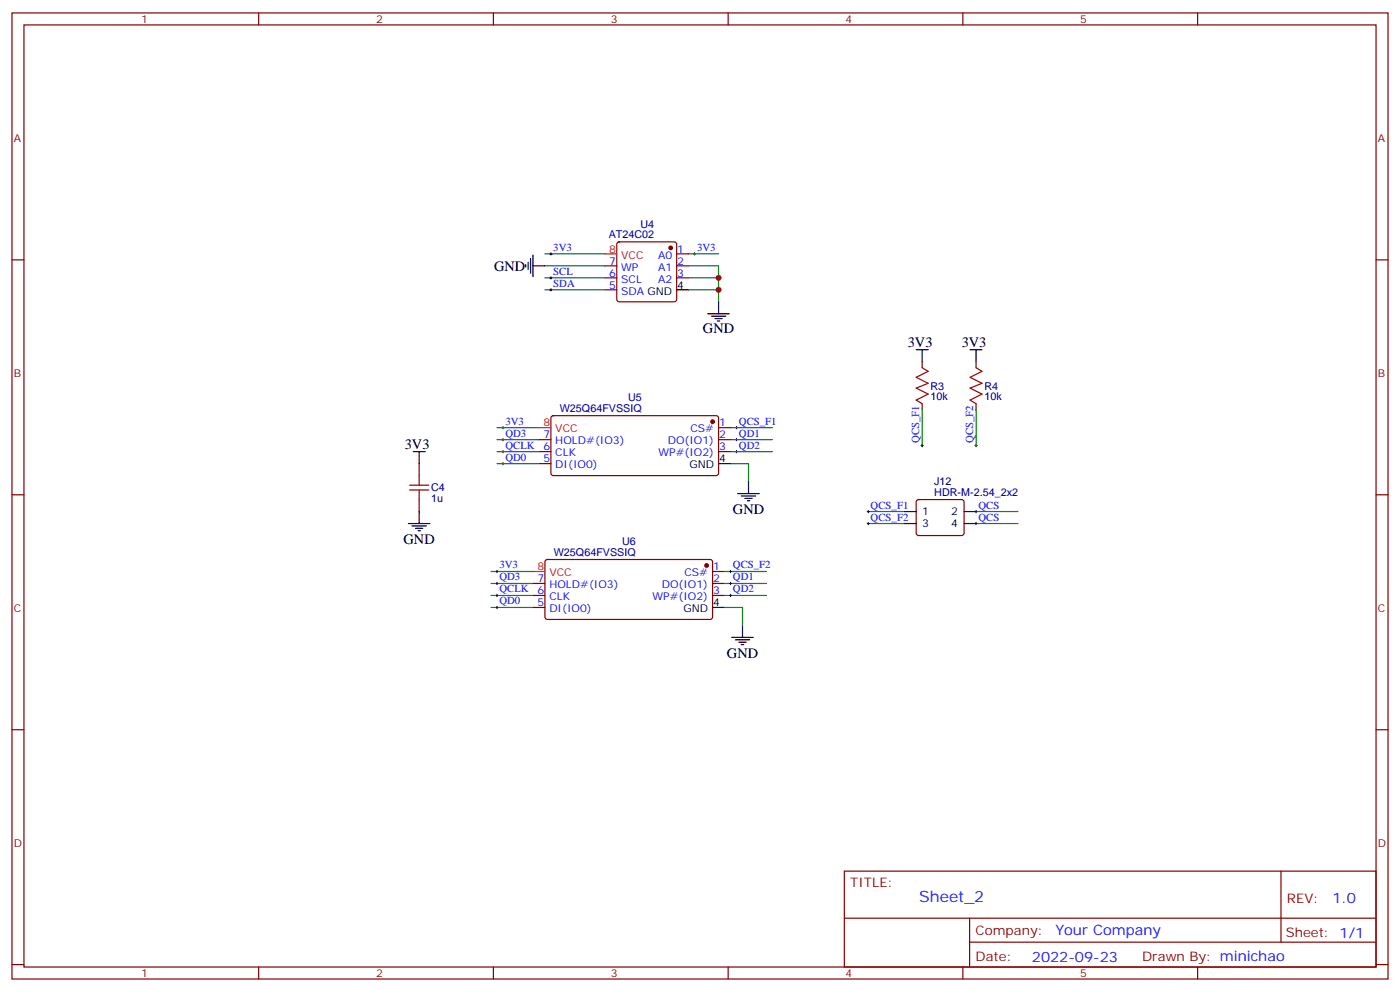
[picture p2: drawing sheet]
<svg xmlns="http://www.w3.org/2000/svg" width="412mm" height="292mm" viewBox="0 0 412 292" stroke-linecap="round" stroke-linejoin="round" font-family="sans-serif">
<g fill="none" stroke="#870000" stroke-width=".35">
<path d="M3.5 3.8h405.4v284.3h-405.4zM7.1 7.3h398.2v277.3h-398.2zM76.2 3.8v3.5M145.3 3.8v3.5M214.5 3.8v3.5M283.6 3.8v3.5M352.8 3.8v3.5M3.5 76.5h3.6M178.2 78.2h3.5M181.9 71.4l.5-.2h16.2l.5 .2 .2 .5v16.2l-.2 .5-.5 .2h-16.2l-.5-.2-.2-.5v-16.2zM199.3 74.7h3.5M199.3 78.2h3.5"/>
<path d="M405.3 76.5h3.6M178.2 81.8h3.5M178.2 85.3h3.5M199.3 81.8h3.5M271.6 106.5v1.7M271.6 118.8v1.8M287.5 106.5v1.7M287.5 118.8v1.8M123.5 136.5v3.5M158.7 129.4h3.6M158.7 132.9h3.6M158.7 136.5h3.6"/>
<path d="M162.5 122.5l.5-.2 48.2 .1 .5 .6-.1 16.6-.6 .4-48.3-.1-.4-.6v-16.3zM211.7 125.9h3.5M211.7 129.4h3.5M211.7 132.9h3.5M3.5 145.6h3.6M123.5 147v3.6M270.1 147.2l.5-.2h12.7l.5 .2 .2 .5-.1 9.5-.6 .4h-13l-.4-.7v-9.2zM405.3 145.6h3.6M157 171.7h3.5M157 175.3h3.5M157 178.8h3.5M160.7 164.9l.5-.2h48.3l.4 .7-.1 16.5-.6 .4-48.3-.1-.4-.6v-16.2z"/>
<path d="M209.9 168.2h3.5M209.9 171.7h3.5M209.9 175.3h3.5M3.5 214.8h3.6M405.3 214.8h3.6M248.7 256.4h156.6v28.2h-156.6zM377.3 256.4v20.9M248.7 270.2h156.5M285.6 277.3h119.6M285.6 270.2v14.2M3.5 283.9h3.6M76.2 284.6v3.5"/>
<path d="M145.3 284.6v3.5M214.5 284.6v3.5M283.6 284.6v3.5M352.8 284.6v3.5M405.3 283.9h3.6"/>
</g>
<g fill="none" stroke="#000" stroke-width=".29">
<path d="M161.9 74.7h.7M162.3 74.4v.7M204.3 74.7h.7M204.6 74.4v.7M161.9 81.8h.7M161.9 85.3h.7M162.3 81.4v.7M162.3 84.9v.8M147.8 132.9h.7M147.8 129.4h.7M147.8 125.9h.7M147.8 136.5h.7"/>
<path d="M148.2 125.5v.7M148.2 129v.8M148.2 132.6v.7M148.2 136.1v.7M216.6 132.9h.7M216.6 129.4h.7M216.6 125.9h.7M217 125.5v.7M217 129v.8M217 132.6v.7M271.3 131.2h.7M271.6 130.8v.7"/>
<path d="M287.2 131.2h.7M287.5 130.8v.7M255.4 150.6h.7M255.4 154.1h.7M255.8 150.2v.7M255.8 153.7v.7M287.2 150.6h.7M287.2 154.1h.7M287.5 150.2v.7M287.5 153.7v.7M146 168.2h.8M146 171.7h.8"/>
<path d="M146 175.3h.8M146 178.8h.8M146.4 167.9v.7M146.4 171.4v.7M146.4 174.9v.7M146.4 178.4v.7M214.8 168.2h.7M214.8 171.7h.7M214.8 175.3h.7M215.2 167.9v.7M215.2 171.4v.7M215.2 174.9v.7"/>
</g>
<g fill="none" stroke="#008700" stroke-width=".35">
<path d="M160.5 74.7h17.7M160.5 78.2h17.7M202.8 78.2h8.9v10.6M202.8 74.7h8.9M160.5 81.8h17.7M160.5 85.3h17.7M202.8 81.8h8.9M202.8 85.3h8.9M146.4 125.9h12.3M146.4 129.4h12.3M146.4 132.9h12.3M146.4 136.5h12.3"/>
<path d="M215.2 136.5h5.3v5.2M215.2 125.9h12.3M215.2 129.4h12.3M215.2 132.9h12.3M271.6 120.6v10.6M287.5 120.6v10.6M255.8 150.6h10.5M255.8 154.1h10.5M287.5 150.6h12.4M287.5 154.1h12.4M144.6 168.2h12.4M144.6 171.7h12.4"/>
<path d="M144.6 175.3h12.4M144.6 178.8h12.4M213.4 178.8h5.3v5.3M213.4 168.2h12.4M213.4 171.7h12.4M213.4 175.3h12.4"/>
</g>
<g fill="#870000" stroke="#870000" stroke-width=".35">
<circle cx="197.6" cy="73" r=".53"/>
<circle cx="209.9" cy="124.1" r=".53"/>
<circle cx="208.1" cy="166.4" r=".53"/>
</g>
<g fill="none" stroke="#000" stroke-width=".35">
<path d="M154.9 77.9v.7M155.6 77.2v2.1M156.3 76.1v4.3M157 78.2h3.5M157 75.1v6.3M199.3 85.3h3.5M208.5 92.4h6.3M209.5 93.1h4.3M210.6 93.8h2.1M211.3 94.5h.7M211.7 88.8v3.6M269.9 102.9h3.5"/>
<path d="M271.6 102.9v3.6M285.8 102.9h3.5M287.5 102.9v3.6M121.7 132.9h3.5M123.5 132.9v3.6M211.7 136.5h3.5M120.3 154.1h6.3M121.4 154.8h4.2M122.4 155.5h2.1M123.1 156.2h.7M123.5 150.6v3.5M217.3 145.3h6.4"/>
<path d="M218.4 146h4.2M219.4 146.7h2.1M220.1 147.4h.7M220.5 141.7v3.6M266.3 154.1h3.6M266.3 150.6h3.6M284 154.1h3.5M284 150.6h3.5M209.9 178.8h3.5M215.5 187.6h6.4M216.6 188.3h4.2M217.7 189h2.1"/>
<path d="M218.4 189.7h.7M218.7 184.1v3.5"/>
</g>
<path d="M178.2 74.7h3.5M158.7 125.9h3.6M157 168.2h3.5" fill="none" stroke="#f00" stroke-width=".35"/>
<path d="M271.6 108.2l1.8 1.1-3.5 1.8 3.5 1.7-3.5 1.4 3.5 1.8-3.5 1.8 1.7 1M287.5 108.2l1.8 1.1-3.5 1.8 3.5 1.7-3.5 1.4 3.5 1.8-3.5 1.8 1.7 1M123.5 140v2.8M120.6 144.2h5.7M120.6 142.8h5.7M123.5 144.2v2.8" fill="none" stroke="#a10000" stroke-width=".35"/>
<g fill="#c00">
<circle cx="211.7" cy="85.3" r=".88"/>
<circle cx="211.7" cy="81.8" r=".88"/>
</g>
<text font-size="4.6" fill="#00f" x="270.8" y="265.4">Sheet_2</text>
<g font-size="4.2">
<text x="145.5" y="79.7">GND</text>
<text x="207.1" y="98">GND</text>
<text x="267.4" y="102.2">3V3</text>
<text x="283.3" y="102.2">3V3</text>
<text x="119.2" y="132.2">3V3</text>
<text x="215.9" y="151.3">GND</text>
<text x="118.9" y="160.2">GND</text>
<text x="214.1" y="193.6">GND</text>
</g>
<g font-size="4.2" fill="#00f">
<text x="392.5" y="265.7">1.0</text>
<text x="310.9" y="275.2">Your Company</text>
<text x="304" y="283">2022-09-23</text>
</g>
<g font-size="3.9" fill="#800">
<text x="250.5" y="261">TITLE:</text>
<text x="379.1" y="265.7">REV:</text>
<text x="287.4" y="275.2">Company:</text>
<text x="378.7" y="275.8">Sheet: 1/1</text>
<text x="287.4" y="282.9">Date:</text>
<text x="336.4" y="282.9">Drawn By: minichao</text>
</g>
<g font-size="3.2" fill="#800">
<text x="41.6" y="6.8">1</text>
<text x="110.8" y="6.8">2</text>
<text x="179.9" y="6.8">3</text>
<text x="249.1" y="6.8">4</text>
<text x="318.2" y="6.8">5</text>
<text x="4.1" y="41.9">A</text>
<text x="405.9" y="41.9">A</text>
<text x="4.1" y="111.1">B</text>
<text x="405.9" y="111.1">B</text>
<text x="4.1" y="180.2">C</text>
<text x="405.9" y="180.2">C</text>
<text x="4.1" y="249.3">D</text>
<text x="405.9" y="249.3">D</text>
<text x="41.6" y="287.6">1</text>
<text x="110.8" y="287.6">2</text>
<text x="179.9" y="287.6">3</text>
<text x="249.1" y="287.6">4</text>
<text x="318.2" y="287.6">5</text>
</g>
<g font-size="3.2" fill="#000080">
<text x="179.3" y="70.1">AT24C02</text>
<text x="188.7" y="67.2">U4</text>
<text x="185" y="118.1">U5</text>
<text x="274.1" y="117.9">10k</text>
<text x="274.1" y="114.7">R3</text>
<text x="290" y="117.9">10k</text>
<text x="290" y="114.7">R4</text>
<text x="164.9" y="121.3">W25Q64FVSSIQ</text>
<text x="275.2" y="142.9">J12</text>
<text x="127" y="147.9">1u</text>
<text x="127" y="144.6">C4</text>
<text x="275.2" y="146">HDR-M-2.54_2x2</text>
<text x="183.3" y="160.4">U6</text>
<text x="163.1" y="163.6">W25Q64FVSSIQ</text>
</g>
<g font-size="3.2" fill="#00f">
<text x="163" y="73.8">3V3</text>
<text x="179.5" y="77.9">7</text>
<text x="193.8" y="76.1">A0</text>
<text x="199.5" y="74.4">1</text>
<text x="199.5" y="77.9">2</text>
<text x="205.3" y="73.8">3V3</text>
<text x="163" y="80.9">SCL</text>
<text x="179.5" y="81.4">6</text>
<text x="183" y="83.2">SCL</text>
<text x="183" y="79.7">WP</text>
<text x="193.8" y="79.7">A1</text>
<text x="193.8" y="83.2">A2</text>
<text x="199.5" y="81.4">3</text>
<text x="163" y="84.4">SDA</text>
<text x="179.5" y="84.9">5</text>
<text x="183" y="86.7">SDA GND</text>
<text x="148.9" y="125">3V3</text>
<text x="211.8" y="125.5">1</text>
<text x="217.7" y="125">QCS_F1</text>
<text x="148.9" y="128.5">QD3</text>
<text x="160.1" y="129">7</text>
<text x="163.6" y="130.8">HOLD#(IO3)</text>
<text x="196.7" y="130.8">DO(IO1)</text>
<text x="203.4" y="127.3">CS#</text>
<text x="211.8" y="129">2</text>
<text x="217.7" y="128.5">QD1</text>
<text x="270.8" y="130.5" transform="rotate(-90 270.8 130.5)">QCS_F1</text>
<text x="286.6" y="130.5" transform="rotate(-90 286.6 130.5)">QCS_F2</text>
<text x="148.9" y="135.6">QD0</text>
<text x="148.9" y="132">QCLK</text>
<text x="160.1" y="136.1">5</text>
<text x="160.1" y="132.6">6</text>
<text x="163.6" y="137.9">DI(IO0)</text>
<text x="163.6" y="134.3">CLK</text>
<text x="194" y="134.3">WP#(IO2)</text>
<text x="211.8" y="132.6">3</text>
<text x="217.7" y="132">QD2</text>
<text x="256.5" y="149.7">QCS_F1</text>
<text x="288.2" y="149.7">QCS</text>
<text x="256.5" y="153.2">QCS_F2</text>
<text x="288.2" y="153.2">QCS</text>
<text x="147.1" y="167.3">3V3</text>
<text x="210.1" y="167.9">1</text>
<text x="215.9" y="167.3">QCS_F2</text>
<text x="147.1" y="170.9">QD3</text>
<text x="158.3" y="171.4">7</text>
<text x="161.8" y="173.1">HOLD#(IO3)</text>
<text x="194.9" y="173.1">DO(IO1)</text>
<text x="201.6" y="169.6">CS#</text>
<text x="210.1" y="171.4">2</text>
<text x="215.9" y="170.9">QD1</text>
<text x="147.1" y="174.4">QCLK</text>
<text x="147.1" y="177.9">QD0</text>
<text x="158.3" y="178.4">5</text>
<text x="158.3" y="174.9">6</text>
<text x="161.8" y="176.7">CLK</text>
<text x="192.2" y="176.7">WP#(IO2)</text>
<text x="210.1" y="174.9">3</text>
<text x="215.9" y="174.4">QD2</text>
<text x="161.8" y="180.2">DI(IO0)</text>
</g>
<g font-size="3.2" fill="#f00">
<text x="179.5" y="74.4">8</text>
<text x="183" y="76.1">VCC</text>
<text x="160.1" y="125.5">8</text>
<text x="163.6" y="127.3">VCC</text>
<text x="158.3" y="167.9">8</text>
<text x="161.8" y="169.6">VCC</text>
</g>
<g font-size="3.2">
<text x="199.5" y="84.9">4</text>
<text x="203.1" y="137.9">GND</text>
<text x="211.8" y="136.1">4</text>
<text x="271.6" y="151.6">1</text>
<text x="271.6" y="155.2">3</text>
<text x="280.2" y="151.6">2</text>
<text x="280.2" y="155.2">4</text>
<text x="210.1" y="178.4">4</text>
<text x="201.3" y="180.2">GND</text>
</g>
</svg>
